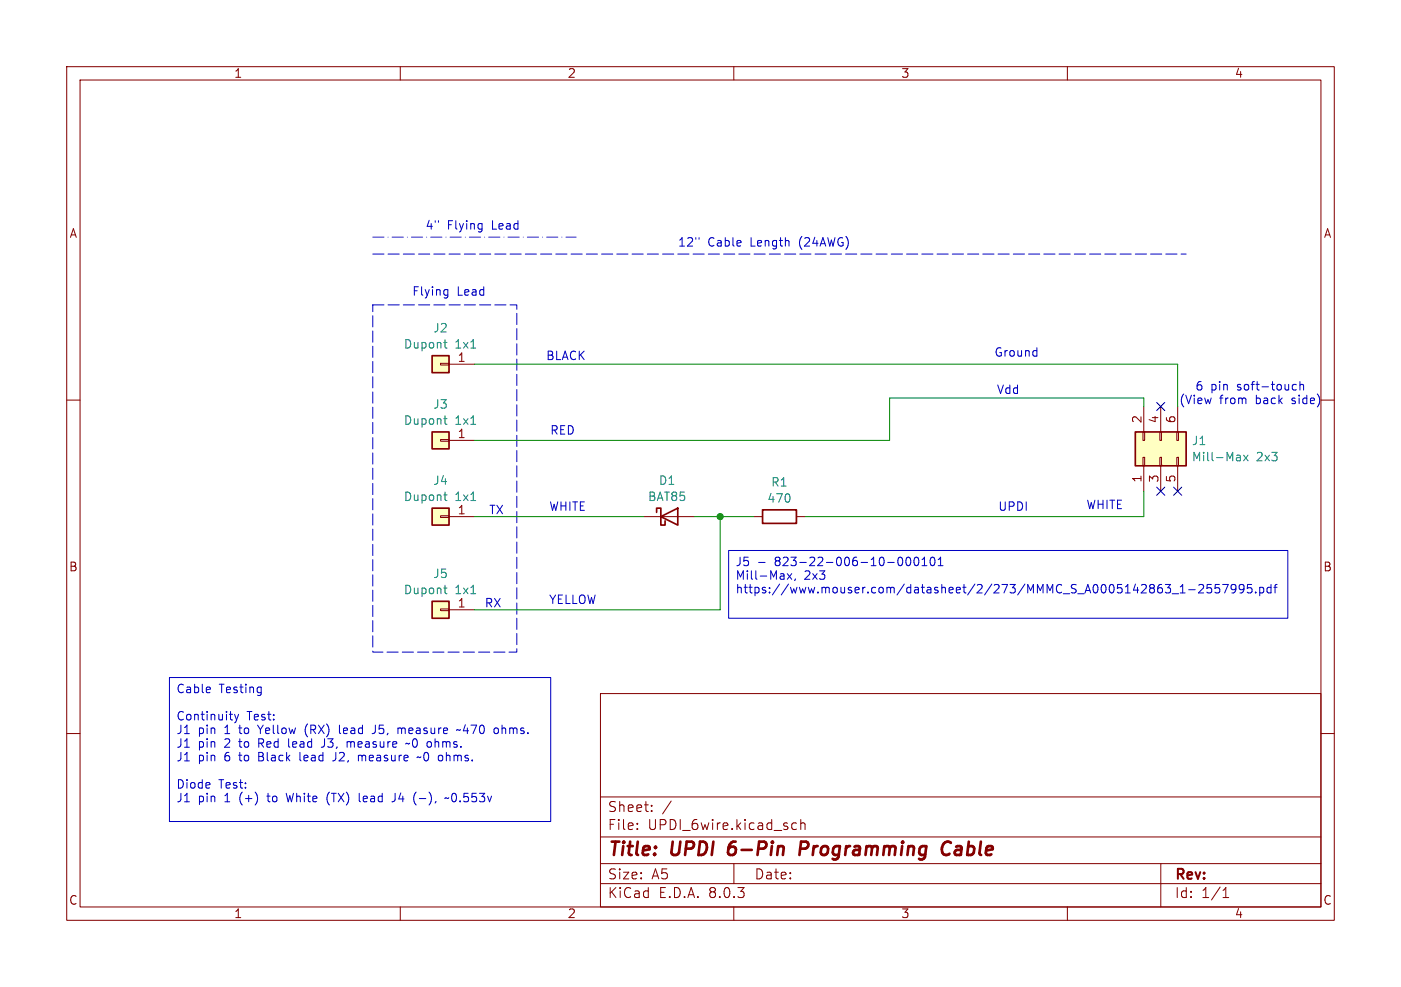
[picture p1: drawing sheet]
<svg xmlns="http://www.w3.org/2000/svg" width="210mm" height="148mm" viewBox="0 0 210 148" stroke-linecap="round" stroke-linejoin="round" font-family="sans-serif">
<g fill="none" stroke="#840000" stroke-width=".15">
<path d="M10 10h190v128h-190zM12 12h186v124h-186zM60 10v2M110 10v2M160 10v2M10 60h2M198 60h2M96.5 77.5h7.6M113 77.5h1.3M119.4 77.5h1.2M10 110h2M90 104h108v32h-108z"/>
<path d="M90 119.5h108M198 110h2M60 136v2M90 132.5h108M90 129.5h108M90 125.5h108M95.5 124.2v.2M95.5 123.5v.1M97.7 121.5v.2M97.7 120.8v.1M100.6 120.1l-1.3 1.9M110 136v2"/>
<path d="M110 129.5v3M118.7 124.1l.3 .3 .4-.1M119.4 123.5l-.4-.1-.3 .3M120 123.5a.37 .37 0 0 1 .7 .1v.8M120 122.9v1.5M160 136v2M174 129.5v6.5M183.3 134.6h.9M183.3 133.5l.5-.4v1.5"/>
</g>
<path d="M109.4 126.7l-.3 1.1 .3 .4M109.4 127.1l-.2 .3M120.8 126.2h-.7l-.3 2M120.9 127.2l-1 .1M142.5 126.4a.8 .8 0 0 0-.8-.1 .8 .8 0 0 0-.5 .8 .76 .76 0 0 0 .1 .9 .76 .76 0 0 0 .9 .1l.1-.1" fill="none" stroke="#840000" stroke-width=".4"/>
<path d="M98.4 76.8v-.6h.7v2.5h.6v-.6M99.1 77.5l2.5-1.3v2.5zM114.3 76.5h5.1v2h-5.1z" fill="none" stroke="#840000" stroke-width=".25"/>
<path d="M170.2 64.8h7.6v5.1h-7.6z" fill="#ffffc2"/>
<path d="M171.3 68.6h.3v1.3h-.3zM171.3 64.8h.3v1.2h-.3zM171.4 61v3.8M171.4 69.9v3.8M173.9 68.6h.2v1.3h-.2zM173.9 64.8h.2v1.2h-.2zM174 61v3.8M174 69.9v3.8M176.4 68.6h.3v1.3h-.3zM176.4 64.8h.3v1.2h-.3zM176.5 61v3.8M176.5 69.9v3.8" fill="none" stroke="#840000" stroke-width=".15"/>
<path d="M170.2 64.8h7.6v5.1h-7.6z" fill="none" stroke="#840000" stroke-width=".25"/>
<path d="M185.7 68.3l.2 .1v.7M185.9 69l-.4 .1M185.9 68.6h-.4M186.4 68.3l.7 .8M187.1 68.3l-.7 .8" fill="none" stroke="#008484" stroke-width=".15"/>
<path d="M64.8 64.8h2.5v2.5h-2.5z" fill="#ffffc2"/>
<path d="M66 65.9h1.3v.3h-1.3zM67.3 66h3.8" fill="none" stroke="#840000" stroke-width=".15"/>
<path d="M64.8 64.8h2.5v2.5h-2.5z" fill="none" stroke="#840000" stroke-width=".25"/>
<path d="M66.5 62.8h.5M66.7 63.4l.3 .2" fill="none" stroke="#008484" stroke-width=".15"/>
<path d="M64.8 90.2h2.5v2.5h-2.5z" fill="#ffffc2"/>
<path d="M66 91.3h1.3v.3h-1.3zM67.3 91.4h3.8" fill="none" stroke="#840000" stroke-width=".15"/>
<path d="M64.8 90.2h2.5v2.5h-2.5z" fill="none" stroke="#840000" stroke-width=".25"/>
<path d="M66.5 88.2h.5M66.7 88.8l.3 .2" fill="none" stroke="#008484" stroke-width=".15"/>
<path d="M64.8 53.3h2.5v2.6h-2.5z" fill="#ffffc2"/>
<path d="M66 54.5h1.3v.2h-1.3zM67.3 54.6h3.8" fill="none" stroke="#840000" stroke-width=".15"/>
<path d="M64.8 53.3h2.5v2.6h-2.5z" fill="none" stroke="#840000" stroke-width=".25"/>
<path d="M66.5 51.4h.5M66.7 52l.3 .2" fill="none" stroke="#008484" stroke-width=".15"/>
<path d="M64.8 76.2h2.5v2.5h-2.5z" fill="#ffffc2"/>
<path d="M66 77.3h1.3v.3h-1.3zM67.3 77.5h3.8" fill="none" stroke="#840000" stroke-width=".15"/>
<path d="M64.8 76.2h2.5v2.5h-2.5z" fill="none" stroke="#840000" stroke-width=".25"/>
<path d="M66.5 74.2h.5M66.7 74.9l.3 .2" fill="none" stroke="#008484" stroke-width=".15"/>
<g fill="none" stroke="#0000c2" stroke-width=".15">
<path d="M104.8 35.6v.3M66.8 43.4l.3 .1M67.1 43.4v1.1l-.2 .2M67.1 44.2l-.3 .1M155.3 52.6h.1M155.4 52.1v1.3M155.4 53.4h-.1M193.8 58.4l.2 .1 .3-.1M194.3 57.7l-.3-.1-.2 .2M194.9 57.8l.1-.2 .3 .1 .1 .8M194.9 57.2v1.3M109.2 82.6h83.8v10.1h-83.8z"/>
<path d="M113.7 84.3h1M118 86l.7 .9M118.7 86l-.7 .9M119.2 86.8l-.1 .3M134.6 84l.1-.3 .2-.1a.69 .69 0 0 1 .5 .5 .69 .69 0 0 1-.3 .7h-.3l-.2-.5M136 83.6h.1a.69 .69 0 0 1 .5 .5 .69 .69 0 0 1-.3 .7h-.1a.69 .69 0 0 1-.5-.5 .69 .69 0 0 1 .3-.7zM137.1 83.7l.2-.1a.69 .69 0 0 1 .5 .5 .69 .69 0 0 1-.3 .7h-.1a.68 .68 0 0 1-.3-1.1zM138.2 84.8h.7M138.2 83.9l.4-.3v1.2M139.6 83.6h.1a.69 .69 0 0 1 .5 .5 .69 .69 0 0 1-.2 .7h-.2a.69 .69 0 0 1-.4-.5 .69 .69 0 0 1 .2-.7zM140.6 84.8h.8M140.6 83.9l.4-.3v1.2"/>
<path d="M175.7 89h1M176.9 88.9h.7M176.9 88l.4-.4v1.3M178.2 88.4h1M179.7 87.8l.5-.2 .2 .2v.2l-.8 .9h.8M181.6 87.6h-.6l-.1 .6 .2-.1 .4 .1 .1 .2v.4l-.2 .1-.5-.1M182.8 87.6h-.6l-.1 .6 .2-.1 .4 .1 .1 .2v.4l-.2 .1-.5-.1M183.3 87.6h.8l-.5 1.3M185.3 88.2l-.3 .2h-.3l-.2-.2 .2-.5 .3-.1 .2 .2a.84 .84 0 0 1-.3 1.1h-.2M186.5 88.2l-.3 .2h-.3l-.2-.2 .2-.5 .3-.1 .2 .2a.84 .84 0 0 1-.3 1.1h-.2M187.6 87.6h-.6v.6l.1-.1 .5 .1 .1 .2-.1 .4-.2 .1-.4-.1M188.2 88.8v.1"/>
<path d="M188.8 88.1h.4l.2 .2v.4l-.1 .2h-.5M188.8 88.1v1.2M190.5 88.1h-.3l-.3 .2v.4l.1 .2h.5M190.5 87.6v1.3M190.9 88.1h.5M191.4 87.6l-.3 .2v1.1M25.4 101.6h57.1v21.6h-57.1zM31.5 103.1v.2l-.6 .2M34.4 107.1h.5M34.7 108h.2M35.2 107.1l.3 .9M35.5 108l-.2 .3-.1 .1"/>
<path d="M35.8 107.1l-.3 .9M42.9 119l.3 1.2M43.3 110.8v1.1l.1 .2M45 112.8v1.1l.1 .2M45.9 108.9l-.2 .5 .2 .7M48.6 111.9l-.4 .2M49.4 118.8a1.46 1.46 0 0 0 0 1.9M50.3 113.9l-.4 .2M50.9 108.7v1.1l.2 .2M52 111.2v.9M52 111.3l.4-.1 .2 .2M53.7 113.3v.8"/>
<path d="M53.7 113.4l.4-.1 .2 .1M53.8 119v1.1l.2 .1M56.3 108.7v.9a.41 .41 0 0 1-.5 .4M59.2 119v.9a.41 .41 0 0 1-.5 .3M59.7 109.2h.3l.2 .1M60.2 109.3v.7M60.4 109.2l-.2 .1M61.4 111.4l-.2 .2-.2-.2-.2 .2M62.9 119.7h.9M63.1 113.5l-.2 .1-.2-.1-.2 .1M67.3 119.6l-.2 .1-.2-.1-.2 .1M68 119a.79 .79 0 0 0 0 1.2"/>
<path d="M69 109.4l-.2 .1-.2-.1-.2 .1M69.8 108.7l-.3 .9h.7M74.5 109.2l.2 .2v.4l-.2 .2"/>
</g>
<path d="M55.9 38.1h121.9M55.9 45.7h21.6v52.1h-21.6z" fill="none" stroke="#0000c2" stroke-width=".15" stroke-dasharray="1.7 .6"/>
<path d="M71.1 54.6h105.4v6.4M71.1 77.5h25.4M104.1 77.5h8.9M107.9 77.5v13.9h-36.8M171.4 61v-1.3h-38.1v6.3h-62.2M171.4 73.7v3.8h-50.8" fill="none" stroke="#008400" stroke-width=".15"/>
<path d="M55.9 35.6h30.5" fill="none" stroke="#201ac3" stroke-width=".15" stroke-dasharray="1.7 .6 0 .6"/>
<path d="M173.4 60.4l1.2 1.2M173.4 73.1l1.2 1.2M174.6 60.4l-1.2 1.2M174.6 73.1l-1.2 1.2M175.9 73.1l1.2 1.2M177.1 73.1l-1.2 1.2" fill="none" stroke="#000084" stroke-width=".15"/>
<circle cx="107.9" cy="77.5" r=".46" fill="#008400" stroke="#008400" stroke-width=".15"/>
<g font-size="2.8" fill="#840000">
<text x="91" y="128.9">Title:</text>
<text x="100.7" y="128.9">UPDI</text>
<text x="110" y="128.9">6-Pin</text>
<text x="121.5" y="128.9">Programming</text>
<text x="143.6" y="128.9">Cable</text>
</g>
<g font-size="2.1" fill="#840000">
<text x="91" y="124.7">File:</text>
<text x="91" y="122">Sheet:</text>
<text x="97.1" y="124.7">UPDI_6wire.kicad_sch</text>
<text x="91" y="134.9">KiCad</text>
<text x="91" y="132.1">Size:</text>
<text x="97.7" y="132.1">A5</text>
<text x="98.7" y="134.9">E.D.A.</text>
<text x="106.3" y="134.9">8.0.3</text>
<text x="113" y="132.1">Date:</text>
<text x="176" y="132.3">Rev:</text>
<text x="176" y="134.9">Id:</text>
<text x="180.1" y="134.9">1/1</text>
</g>
<g font-size="1.8" fill="#840000">
<text x="35" y="11.9">1</text>
<text x="85" y="11.9">2</text>
<text x="135" y="11.9">3</text>
<text x="185" y="11.9">4</text>
<text x="10.3" y="35.9">A</text>
<text x="198.4" y="35.9">A</text>
<text x="68.5" y="54.4">1</text>
<text x="68.5" y="65.8">1</text>
<text x="171.2" y="63.6" transform="rotate(-90 171.2 63.6)">2</text>
<text x="173.7" y="63.6" transform="rotate(-90 173.7 63.6)">4</text>
<text x="176.3" y="63.6" transform="rotate(-90 176.3 63.6)">6</text>
<text x="68.5" y="77.2">1</text>
<text x="171.2" y="72.5" transform="rotate(-90 171.2 72.5)">1</text>
<text x="173.7" y="72.5" transform="rotate(-90 173.7 72.5)">3</text>
<text x="176.3" y="72.5" transform="rotate(-90 176.3 72.5)">5</text>
<text x="10.3" y="85.9">B</text>
<text x="198.3" y="85.9">B</text>
<text x="68.5" y="91.2">1</text>
<text x="10.3" y="135.9">C</text>
<text x="35" y="137.9">1</text>
<text x="85" y="137.9">2</text>
<text x="135" y="137.9">3</text>
<text x="185" y="137.9">4</text>
<text x="198.3" y="135.9">C</text>
</g>
<g font-size="1.8" fill="#0000c2">
<text x="63.7" y="34.6">4&quot;</text>
<text x="67" y="34.6">Flying</text>
<text x="73.8" y="34.6">Lead</text>
<text x="101.5" y="37.2">12&quot;</text>
<text x="106.1" y="37.2">Cable</text>
<text x="112.6" y="37.2">Length</text>
<text x="120.1" y="37.2">(24AWG)</text>
<text x="61.7" y="44.6">Flying</text>
<text x="68.5" y="44.6">Lead</text>
<text x="149" y="53.7">Ground</text>
<text x="81.8" y="54.2">BLACK</text>
<text x="149.3" y="59.3">Vdd</text>
<text x="179.1" y="58.8">6</text>
<text x="181.5" y="58.8">pin</text>
<text x="185.5" y="58.8">soft-touch</text>
<text x="82.4" y="65.4">RED</text>
<text x="176.7" y="60.8">(View</text>
<text x="182.8" y="60.8">from</text>
<text x="188.3" y="60.8">back</text>
<text x="193.9" y="60.8">side)</text>
<text x="73.2" y="77.3">TX</text>
<text x="82.2" y="76.8">WHITE</text>
<text x="149.6" y="76.8">UPDI</text>
<text x="162.8" y="76.6">WHITE</text>
<text x="110.2" y="85.2">J5</text>
<text x="110.2" y="87.3">Mill-Max,</text>
<text x="110.2" y="89.3">https://www.mouser.com/datasheet/2/273/MMMC_S_A0005142863_1-2557995.pdf</text>
<text x="116.3" y="85.2">823-22-006-10-000101</text>
<text x="120.5" y="87.3">2x3</text>
<text x="72.6" y="91.3">RX</text>
<text x="82.2" y="90.8">YELLOW</text>
<text x="26.4" y="104.3">Cable</text>
<text x="32.8" y="104.3">Testing</text>
<text x="26.4" y="108.4">Continuity</text>
<text x="26.4" y="110.4">J1</text>
<text x="26.4" y="112.5">J1</text>
<text x="29.7" y="110.4">pin</text>
<text x="29.7" y="112.5">pin</text>
<text x="33.8" y="110.4">1</text>
<text x="33.8" y="112.5">2</text>
<text x="36.2" y="110.4">to</text>
<text x="36.2" y="112.5">to</text>
<text x="37" y="108.4">Test:</text>
<text x="39.2" y="110.4">Yellow</text>
<text x="39.2" y="112.5">Red</text>
<text x="43.9" y="112.5">lead</text>
<text x="46.4" y="110.4">(RX)</text>
<text x="49.1" y="112.5">J3,</text>
<text x="51.7" y="110.4">lead</text>
<text x="53.1" y="112.5">measure</text>
<text x="56.9" y="110.4">J5,</text>
<text x="60.9" y="110.4">measure</text>
<text x="62.2" y="112.5">~0</text>
<text x="65.5" y="112.5">ohms.</text>
<text x="70" y="110.4">~470</text>
<text x="75.7" y="110.4">ohms.</text>
<text x="26.4" y="114.5">J1</text>
<text x="26.4" y="118.6">Diode</text>
<text x="29.7" y="114.5">pin</text>
<text x="32.8" y="118.6">Test:</text>
<text x="33.8" y="114.5">6</text>
<text x="36.2" y="114.5">to</text>
<text x="39.2" y="114.5">Black</text>
<text x="45.6" y="114.5">lead</text>
<text x="50.8" y="114.5">J2,</text>
<text x="54.7" y="114.5">measure</text>
<text x="63.9" y="114.5">~0</text>
<text x="67.2" y="114.5">ohms.</text>
<text x="26.4" y="120.6">J1</text>
<text x="29.7" y="120.6">pin</text>
<text x="33.8" y="120.6">1</text>
<text x="36.2" y="120.6">(+)</text>
<text x="40.6" y="120.6">to</text>
<text x="43.6" y="120.6">White</text>
<text x="49.8" y="120.6">(TX)</text>
<text x="54.9" y="120.6">lead</text>
<text x="60.1" y="120.6">J4</text>
<text x="63.4" y="120.6">(-),</text>
<text x="68.5" y="120.6">~0.553v</text>
</g>
<g font-size="1.8" fill="#008484">
<text x="60.4" y="52.5">Dupont</text>
<text x="64.8" y="50.1">J2</text>
<text x="68.2" y="52.5">1x1</text>
<text x="60.4" y="63.9">Dupont</text>
<text x="64.8" y="61.5">J3</text>
<text x="68.2" y="63.9">1x1</text>
<text x="178.6" y="67">J1</text>
<text x="178.6" y="69.4">Mill-Max</text>
<text x="188.3" y="69.4">2x3</text>
<text x="60.4" y="75.3">Dupont</text>
<text x="64.8" y="72.9">J4</text>
<text x="68.2" y="75.3">1x1</text>
<text x="97" y="75.3">BAT85</text>
<text x="98.7" y="72.9">D1</text>
<text x="114.9" y="75.6">470</text>
<text x="115.5" y="73.2">R1</text>
<text x="60.4" y="89.3">Dupont</text>
<text x="64.8" y="86.9">J5</text>
<text x="68.2" y="89.3">1x1</text>
</g>
</svg>
